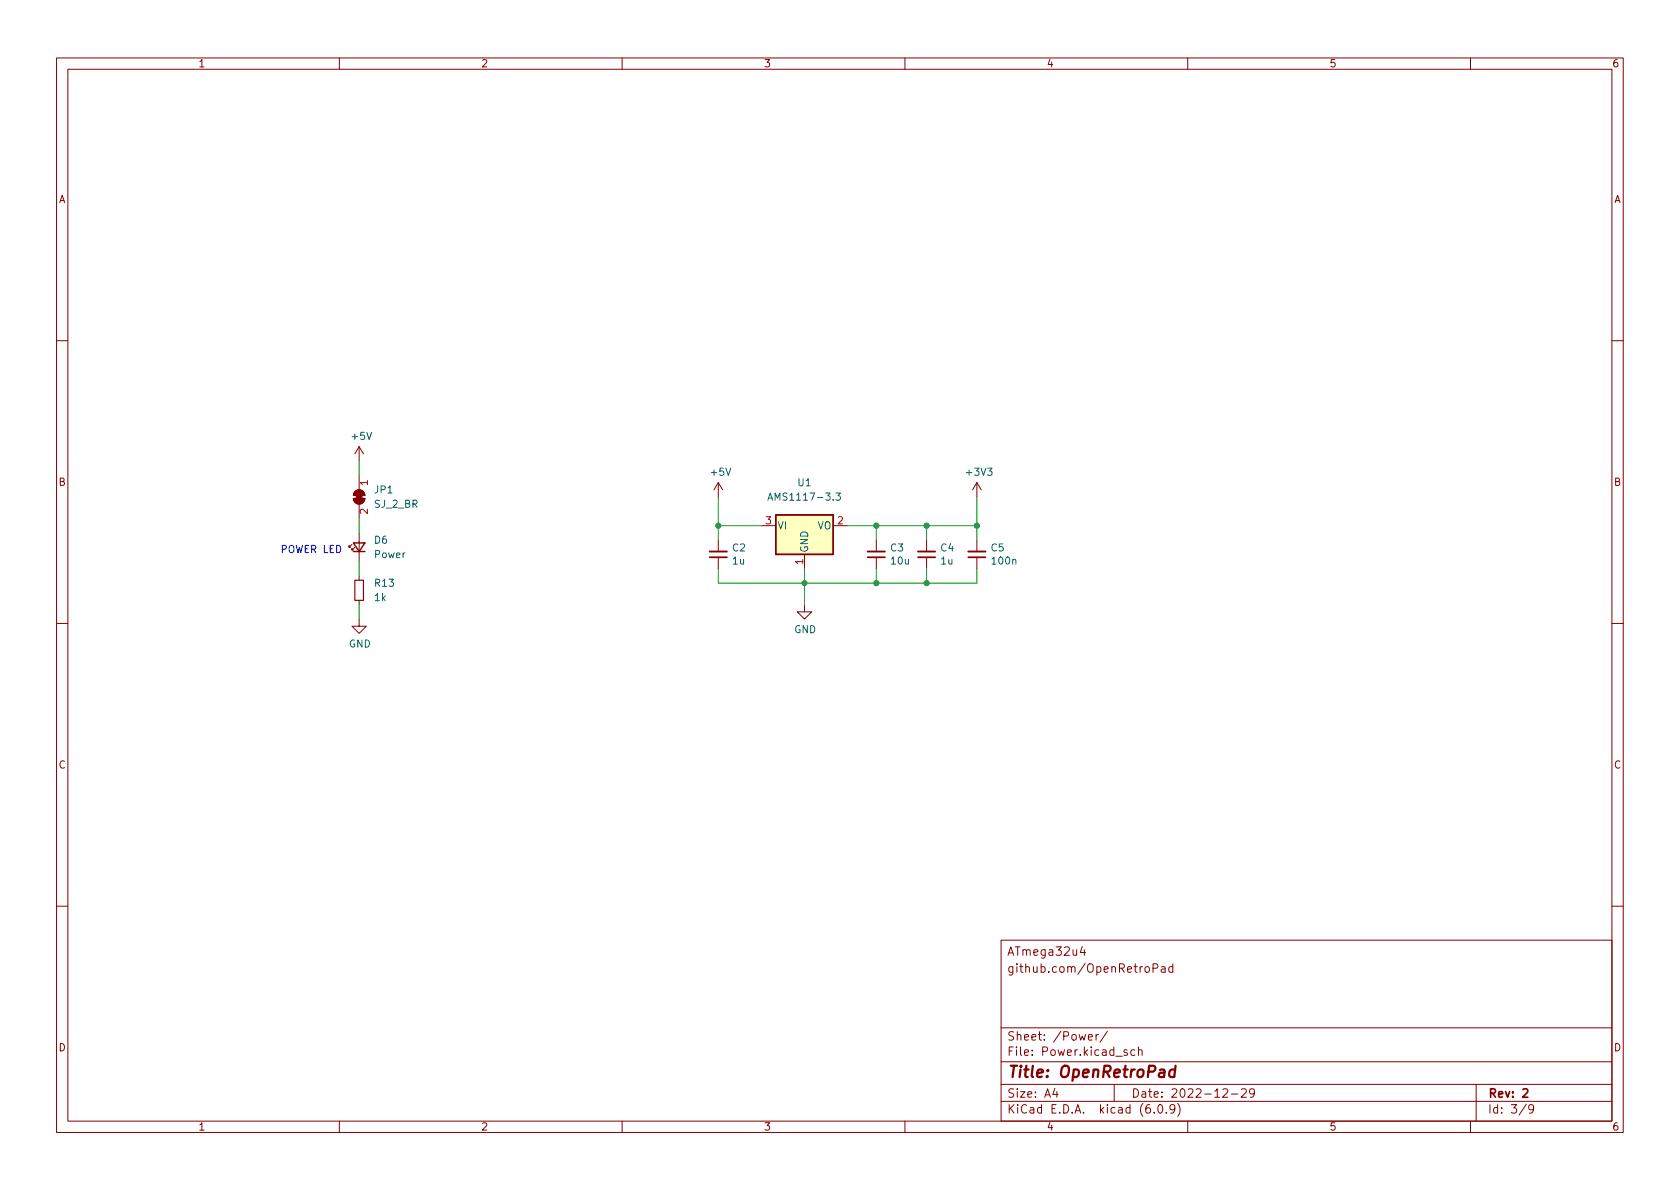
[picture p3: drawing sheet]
<svg xmlns="http://www.w3.org/2000/svg" width="297mm" height="210mm" viewBox="0 0 297 210" stroke-linecap="round" stroke-linejoin="round" font-family="sans-serif">
<g fill="none" stroke="#840000" stroke-width=".18">
<path d="M10 10.2h277v190.1h-277zM12 12.2h273v186.1h-273zM60 10.2v2M110 10.2v2M160 10.2v2M210 10.2v2M260 10.2v2M10 60.2h2M63.5 79v2.5M63.5 79l-.8 1.3M63.5 79l.8 1.3M285 60.2h2"/>
<path d="M62.2 96.3l-.5 .5v-.3v.3h.3M62.5 88.1h2a1.02 1.02 0 0 1-1 1 1.02 1.02 0 0 1-1-1zM62.7 96.8l-.5 .5v-.3v.3h.3M62.8 86.9a1.02 1.02 0 0 1 1.1-.2 1.02 1.02 0 0 1 .6 .9h-2zM63.5 84.1v2.5M63.5 89.1v2.6M63.5 94.2v5.1M127 85.3v2.6M127 95.5v2M127 98.5v2.1M127 85.3l-.8 1.3M127 85.3l.8 1.3"/>
<path d="M134.6 93h2.6M142.2 98v2.6M147.3 93h2.6M154.9 95.5v2M154.9 98.5v2.1M163.8 95.5v2M163.8 98.5v2.1M172.7 85.3v2.6M172.7 95.5v2M172.7 98.5v2.1M172.7 85.3l-.7 1.3M172.7 85.3l.8 1.3"/>
<path d="M10 110.2h2M63.5 109.5v1.2h1.3l-1.3 1.3-1.3-1.3h1.3M63.5 101.8v.8M63.5 106.2v.7M142.2 106.9v1.3h1.3l-1.3 1.3-1.2-1.3h1.2M285 110.2h2M10 160.2h2M177 166.3h108v32h-108zM191.4 167.4l-.4 1h.9M191.7 167.9v1M203.9 171.2l.7-.1 .1-.2-.1-.3-.2-.2h-.5v1.5M205.4 171h.5l.1 .9"/>
<path d="M206 171.3l-.5 .1a.29 .29 0 0 0-.2 .2 .29 .29 0 0 0 .2 .3h.5M207.4 171l-.5-.1-.3 .3v.4l.2 .3h.6M207.4 170.4v1.5M285 160.2h2M60 198.3v2M110 198.3v2M160 198.3v2M177 194.8h108M177 191.8h108M177 187.8h108M177 181.8h108M186.5 192.5l-.4 1h1"/>
<path d="M186.9 193v1M192.4 183.4l.7-.1v-.3l-.5-.1-.2 .2 .1 .8h.6M193.8 182.9v1M194.2 182.9l-.3 .1-.1 .2M195.8 182.4l-1.3 1.9M197 191.8v3M199.3 185.7l-.4-.1-.2 .2 .1 .3 .5 .1v.4h-.6M200.6 185.7l-.4-.1-.3 .3v.4l.2 .3h.5M201.3 185.8l.2-.2 .4 .1v.9M201.3 185.1v1.5M204.1 196.7v.1M204.9 195.4l.2-.1a.81 .81 0 0 1 .6 .7 .81 .81 0 0 1-.3 .8h-.2a.81 .81 0 0 1-.6-.6 .81 .81 0 0 1 .3-.8z"/>
<path d="M206.2 196.7v.1M207.7 196l-.3 .3h-.3l-.2-.3 .1-.6 .4-.1 .2 .2a.99 .99 0 0 1-.3 1.3h-.3M208.2 195.1a1.72 1.72 0 0 1 0 2.3M210 198.3v2M216.2 192.7l.6-.2 .2 .2 .1 .3-1 1h1M217.7 193.5h1.2M219.5 192.7l.6-.2 .2 .2 .1 .3-1 1h1M221.8 193.2l-.3 .3-.4-.1-.2-.2 .2-.6 .4-.1 .2 .2a.99 .99 0 0 1-.3 1.3h-.3M260 198.3v2M261 191.8v6.5M269.9 195.3l-1.3 1.9M271.2 196l-.3 .3h-.3l-.3-.3 .1-.6 .5-.1 .2 .2a.99 .99 0 0 1-.4 1.3h-.3"/>
</g>
<path d="M125.5 98.5h3M153.4 98.5h3.1M162.3 98.5h3.1M171.2 98.5h3M269.3 192.7l.5-.2 .3 .2v.3l-.9 1h.9" fill="none" stroke="#840000" stroke-width=".3"/>
<path d="M207.8 189.2a.66 .66 0 0 0-1 .3l-.1 .6 .2 .3 .1 .1 .6-.1M207.9 188.5l-.3 2" fill="none" stroke="#840000" stroke-width=".4"/>
<path d="M125.5 97.5h3M153.4 97.5h3.1M162.3 97.5h3.1M171.2 97.5h3" fill="none" stroke="#840000" stroke-width=".33"/>
<path d="M137.2 91.1h10.1v6.9h-10.1z" fill="#ffffc2" stroke="#ffffc2" stroke-width=".18"/>
<path d="M62.5 96h2l-1 1.5zM62.5 97.5h2M137.2 91.1h10.1v6.9h-10.1z" fill="none" stroke="#840000" stroke-width=".25"/>
<path d="M135.8 88.5l.4-1.3 .4 1.3M135.9 88.1h.6M147.8 87.2h.8l-.4 .5 .3 .1v.5l-.2 .2-.5-.2" fill="none" stroke="#006464" stroke-width=".18"/>
<g fill="#840000" stroke="#840000" stroke-width=".18">
<path d="M63 87.4h1v1h-1z"/>
<path d="M62.8 86.9a1.02 1.02 0 0 1 1.1-.2 1.02 1.02 0 0 1 .6 .9h-2z"/>
<path d="M62.5 88.1h2a1.02 1.02 0 0 1-1 1 1.02 1.02 0 0 1-1-1z"/>
</g>
<path d="M62.7 102.6h1.6v3.6h-1.6z" fill="none" stroke="#840000" stroke-width=".2"/>
<g fill="none" stroke="#009600" stroke-width=".18">
<path d="M63.5 81.5v2.6M63.5 91.7v2.5M63.5 99.3v2.5M127 93h7.6M127 87.9v7.6M149.9 93h22.8M154.9 93v2.5M163.8 93v2.5M172.7 87.9v7.6M63.5 106.9v2.6M127 100.6v2.5h45.7v-2.5M142.2 100.6v6.3"/>
<path d="M154.9 100.6v2.5M163.8 100.6v2.5"/>
</g>
<g fill="#009600" stroke="#009600" stroke-width=".18">
<circle cx="163.8" cy="93" r=".46"/>
<circle cx="142.2" cy="103.1" r=".46"/>
<circle cx="163.8" cy="103.1" r=".46"/>
<circle cx="154.9" cy="93" r=".46"/>
<circle cx="127" cy="93" r=".46"/>
<circle cx="154.9" cy="103.1" r=".46"/>
<circle cx="172.7" cy="93" r=".46"/>
</g>
<text font-size="2.8" fill="#840000" x="178" y="190.6">Title: OpenRetroPad</text>
<g font-size="2.1" fill="#840000">
<text x="178" y="172">github.com/OpenRetroPad</text>
<text x="178" y="169">ATmega32u4</text>
<text x="178" y="184">Sheet: /Power/</text>
<text x="178" y="186.7">File: Power.kicad_sch</text>
<text x="178" y="196.9">KiCad E.D.A. kicad (6.0.9)</text>
<text x="178" y="194.1">Size: A4</text>
<text x="200" y="194.1">Date: 2022-12-29</text>
<text x="263" y="194.1">Rev: 2</text>
<text x="263" y="196.9">Id: 3/9</text>
</g>
<g font-size="1.8" fill="#840000">
<text x="35" y="11.9">1</text>
<text x="85" y="11.9">2</text>
<text x="135" y="11.9">3</text>
<text x="185" y="11.9">4</text>
<text x="235" y="11.9">5</text>
<text x="285" y="11.9">6</text>
<text x="10.3" y="35.9">A</text>
<text x="285.3" y="35.9">A</text>
<text x="10.3" y="85.9">B</text>
<text x="285.3" y="85.9">B</text>
<text x="10.3" y="135.9">C</text>
<text x="285.3" y="135.9">C</text>
<text x="10.3" y="185.9">D</text>
<text x="285.3" y="185.9">D</text>
<text x="35" y="199.9">1</text>
<text x="85" y="199.9">2</text>
<text x="135" y="199.9">3</text>
<text x="185" y="199.9">4</text>
<text x="235" y="199.9">5</text>
<text x="285" y="199.9">6</text>
</g>
<g font-size="1.8" fill="#006464">
<text x="62.3" y="77.8">+5V</text>
<text x="66.2" y="89.8">SJ_2_BR</text>
<text x="66.3" y="87.2">JP1</text>
<text x="125.8" y="84.1">+5V</text>
<text x="136.8" y="88.5">AMS1117-3.3</text>
<text x="141.1" y="86">U1</text>
<text x="171" y="84.1">+3V3</text>
<text x="137.4" y="93.6">VI</text>
<text x="144.5" y="93.6">VO</text>
<text x="66.2" y="96.1">D6</text>
<text x="66.3" y="98.7">Power</text>
<text x="129.5" y="97.5">C2</text>
<text x="129.6" y="99.8">1u</text>
<text x="142.9" y="97.8" transform="rotate(-90 142.9 97.8)">GND</text>
<text x="157.5" y="97.5">C3</text>
<text x="157.6" y="99.8">10u</text>
<text x="166.4" y="97.5">C4</text>
<text x="166.4" y="99.8">1u</text>
<text x="175.2" y="97.5">C5</text>
<text x="175.5" y="99.8">100n</text>
<text x="66.3" y="106.3">1k</text>
<text x="66.3" y="103.8">R13</text>
<text x="140.4" y="112">GND</text>
<text x="61.7" y="114.5">GND</text>
</g>
<g font-size="1.8" fill="#a90000">
<text x="65" y="85.8" transform="rotate(-90 65 85.8)">1</text>
<text x="65" y="90.9" transform="rotate(-90 65 90.9)">2</text>
<text x="135.4" y="92.7">3</text>
<text x="148.1" y="92.7">2</text>
<text x="142" y="99.8" transform="rotate(-90 142 99.8)">1</text>
</g>
<text font-size="1.8" fill="#0000c2" x="49.5" y="97.8">POWER LED</text>
</svg>
